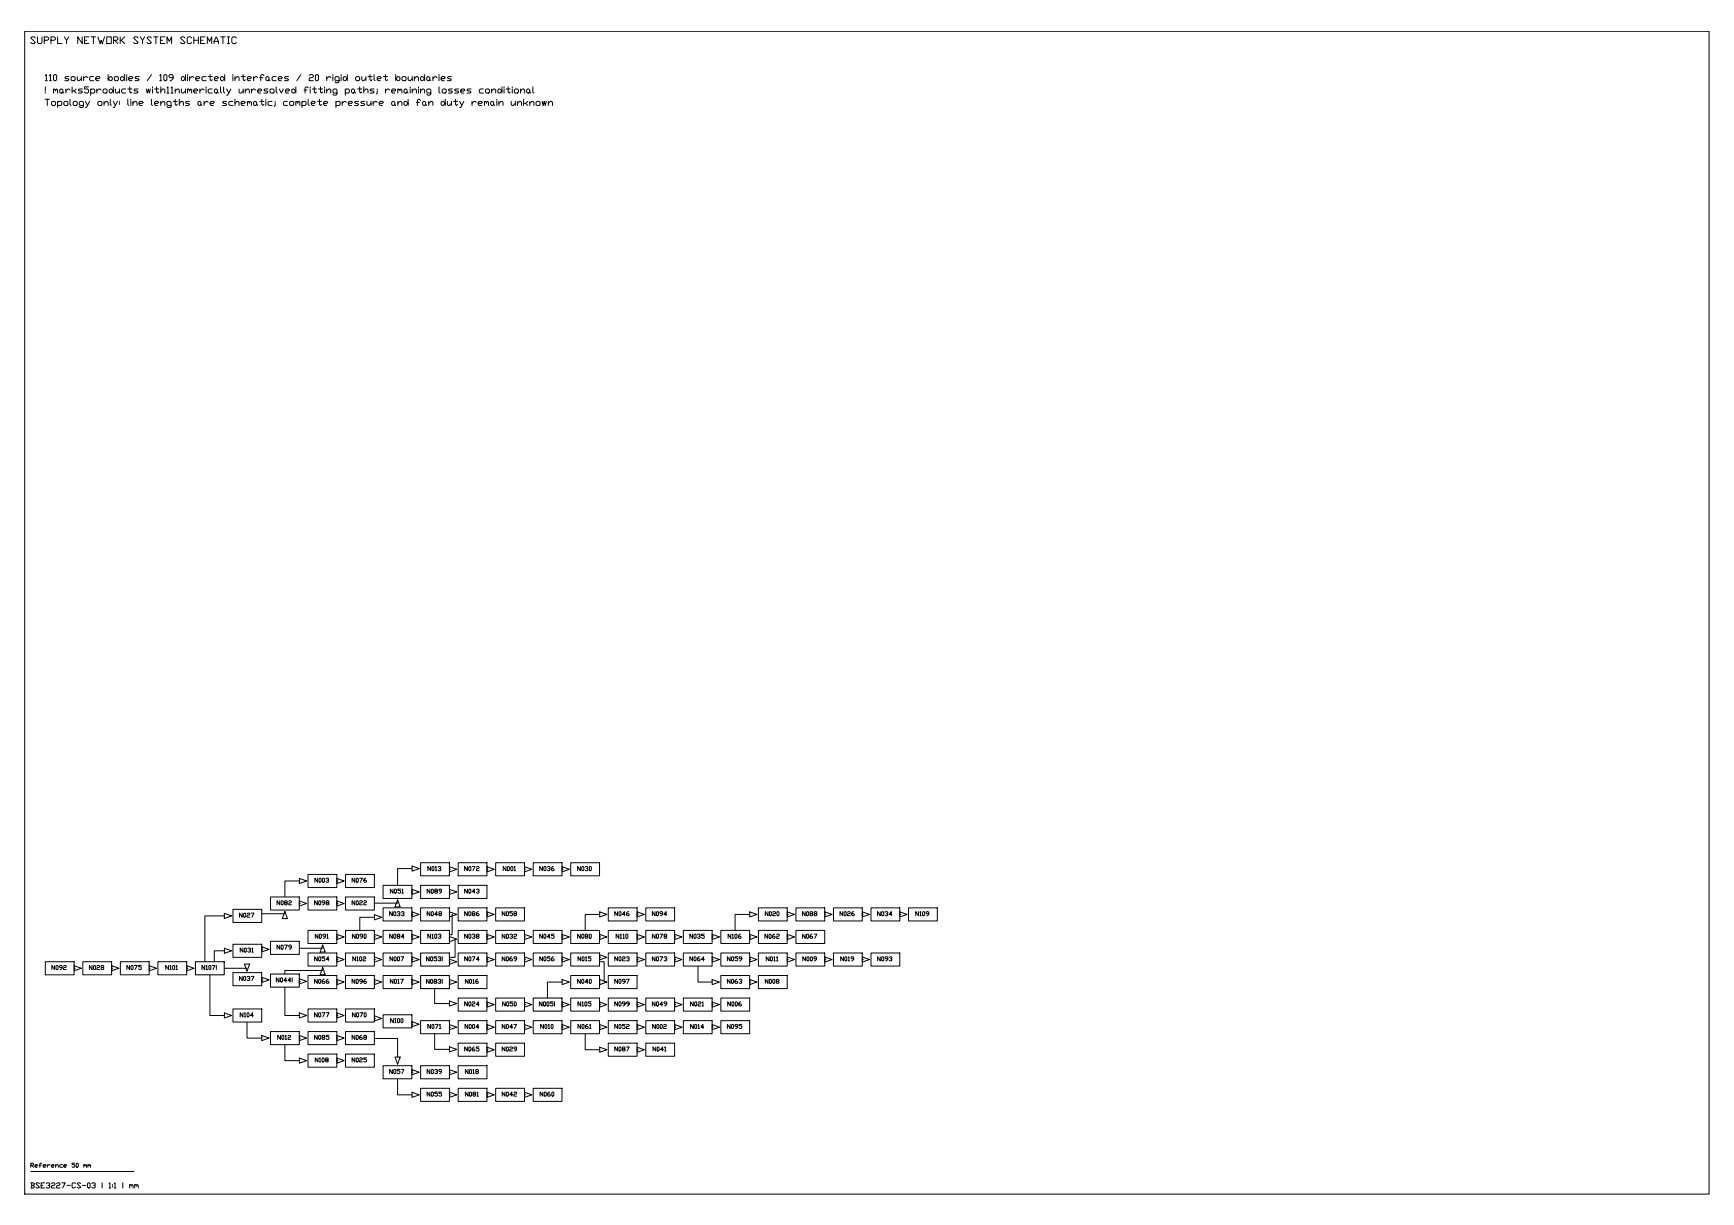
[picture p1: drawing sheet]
<svg xmlns="http://www.w3.org/2000/svg" width="841mm" height="594mm" viewBox="0 0 841 594" stroke-linecap="round" stroke-linejoin="round" font-family="sans-serif">
<!-- layer: TOPOLOGY -->
<g fill="none" stroke="#000" stroke-width=".49">
<path d="M204 418h14v7h-14zM222 418h14v7h-14zM240 418h14v7h-14zM259 418h14v7h-14zM277 418h14v7h-14zM131 435h14v6h-14zM145 437l4 1-4 1zM145 427h-5a1.1 1.1 0 0 0-2 0 1.1 1.1 0 0 0 0 2v6M145 426l4 1-4 1zM145 438h1M149 424h14v6h-14zM149 435h14v6h-14z"/>
<path d="M163 437l4 1-4 1zM163 426l4 1-4 1zM163 438h1M163 427h1M168 435h14v6h-14zM168 424h14v6h-14zM186 429h14v7h-14zM193 438h-11M193 436l1 4h-2zM200 431l3 2-3 1zM200 421h-7v8M200 420l3 1-3 1z"/>
<path d="M200 433h.1M204 429h14v7h-14zM218 420l4 2-4 1zM218 431l4 2-4 1zM218 422h.1M218 433h.1M222 429h14v7h-14zM236 420l4 2-4 1zM236 422h1M254 420l4 2-4 1zM254 422h1M273 420l3 2-3 1z"/>
<path d="M273 422h.1M109 444h-10v22M109 443l3 1-3 1zM109 460l3 1-3 1zM113 441h14v6h-14zM113 458h14v6h-14zM127 459l4 1-4 2zM131 456h14v7h-14zM138 443h-11M138 442l1 3h-2zM149 451h14v7h-14zM157 460h-12"/>
<path d="M157 458l1 4h-3zM163 453l4 1-4 2zM163 454h1M168 451h14v7h-14zM182 445h-8v6M182 444l3 1-3 1zM182 453l3 1-3 2zM182 454h.1M186 440h14v7h-14zM186 451h14v7h-14zM200 442l3 1-3 2zM200 453l3 1-3 2z"/>
<path d="M200 443h.1M200 454h.1M204 440h14v7h-14zM204 451h14v7h-14zM218 454l3 1-3 2zM218 442l4 1-4 2zM220 443l-1 10h-1M221 455v8a.9 .9 0 0 1 0 1 .9 .9 0 0 1-1 0h-2M222 451h14v7h-14zM222 440h14v7h-14zM236 442l4 1-4 2zM236 453l4 1-4 2z"/>
<path d="M236 443h1M236 454h1M240 451h14v7h-14zM240 440h14v7h-14zM254 453l4 1-4 2zM254 454h1M259 451h14v7h-14zM273 453l3 1-3 2zM273 454h.1M277 451h14v7h-14zM291 453l3 1-3 2zM291 454h.1"/>
<path d="M291 443h-7v8M291 442l3 1-3 2zM295 440h14v7h-14zM295 451h14v7h-14zM309 453l4 1-4 2zM309 442l4 1-4 2zM309 454h.1M309 443h.1M313 451h14v7h-14zM313 440h14v7h-14zM327 453l4 1-4 2zM327 454h1"/>
<path d="M331 451h14v7h-14zM345 453l4 1-4 2zM345 454h1M350 451h14v7h-14zM364 443h-6a1.1 1.1 0 0 0-1 0 1.1 1.1 0 0 0 0 2v6M364 442l3 1-3 2zM364 453l3 1-3 2zM364 454h.1M368 440h14v7h-14zM368 451h14v7h-14zM382 442l3 1-3 2zM382 453l3 1-3 2z"/>
<path d="M382 443h.1M382 454h.1M386 451h14v7h-14zM386 440h14v7h-14zM400 442l4 1-4 2zM400 443h1M404 440h14v7h-14zM418 442l4 1-4 2zM418 443h1M422 440h14v7h-14zM436 442l4 1-4 2zM436 443h1"/>
<path d="M441 440h14v7h-14zM22 466h14v7h-14zM36 468l3 2-3 1zM36 470h.1M40 466h14v7h-14zM54 468l4 2-4 1zM54 470h1M58 466h14v7h-14zM72 468l4 2-4 1zM72 470h1M77 466h14v7h-14zM91 468l3 2-3 1z"/>
<path d="M91 470h.1M102 473v18a1.2 1.2 0 0 0 0 1 1.2 1.2 0 0 0 1 0h6M109 461h-5v5M109 470h11M113 472h14v6h-14zM119 468h2l-1 3zM127 474l4 1-4 1zM127 460h.1M127 475h.1M138 479v10a2.8 2.8 0 0 0 1 3h6M145 475l4 1-4 1zM145 476h1"/>
<path d="M149 462h14v7h-14zM149 473h14v6h-14zM157 470l-17 1a1.2 1.2 0 0 0-2 0 1.2 1.2 0 0 0 0 1M157 469l1 4h-3zM163 464l4 1-4 2zM163 475l4 1-4 1zM163 465h1M163 476h1M168 473h14v6h-14zM168 462h14v7h-14zM182 464l3 1-3 2zM182 475l3 1-3 1z"/>
<path d="M182 465h.1M182 476h.1M186 462h14v7h-14zM186 473h14v6h-14zM200 475l3 1-3 1zM200 464l3 1-3 2zM200 476h.1M200 465h.1M211 480v5a1.1 1.1 0 0 0 0 2 1.1 1.1 0 0 0 1 0h6M218 465l4 1-4 2zM218 475l4 1-4 1zM218 466h.1"/>
<path d="M218 476h.1M222 473h14v6h-14zM222 462h14v7h-14zM236 464l4 1-4 2zM236 465h1M240 462h14v7h-14zM254 464l4 1-4 2zM254 465h1M259 462h14v7h-14zM273 464l3 1-3 2zM273 476h-6a1.1 1.1 0 0 0-1 0 1.1 1.1 0 0 0 0 2v6M273 475l3 1-3 1z"/>
<path d="M273 465h.1M277 462h14v7h-14zM277 473h14v6h-14zM291 463l3 1-3 2zM291 464h.1M291 466h2v10M291 475l3 1-3 1zM295 462h14v7h-14zM295 473h14v6h-14zM309 464l4 1-4 2zM309 465h.1M313 462h14v7h-14z"/>
<path d="M327 464l4 1-4 2zM327 465h1M331 462h14v7h-14zM339 469v6a1.1 1.1 0 0 0 0 1 1.1 1.1 0 0 0 1 0h5M345 475l4 1-4 1zM345 464l4 1-4 2zM345 465h1M350 462h14v7h-14zM350 473h14v6h-14zM364 464l3 1-3 2zM364 475l3 1-3 1zM364 465h.1"/>
<path d="M364 476h.1M368 473h14v6h-14zM368 462h14v7h-14zM382 464l3 1-3 2zM382 465h.1M386 462h14v7h-14zM400 464l4 1-4 2zM400 465h1M404 462h14v7h-14zM418 464l4 1-4 2zM418 465h1M422 462h14v7h-14z"/>
<path d="M109 491l3 1-3 2zM113 489h14v7h-14zM120 496v7h7M145 491l4 1-4 2zM149 489h14v7h-14zM163 491l4 1-4 2zM163 492h1M168 489h14v7h-14zM182 493l3 1-3 1zM182 494h.1M186 492h14v6h-14zM200 495l3 2-3 1z"/>
<path d="M200 497h.1M204 495h14v6h-14zM218 485l3 2-3 1zM218 497l4 1-4 1zM218 498h.1M222 495h14v6h-14zM222 484h14v6h-14zM236 486l4 1-4 1zM236 497l4 1-4 1zM236 487h1M236 498h1M240 495h14v6h-14z"/>
<path d="M240 484h14v6h-14zM254 497l4 1-4 1zM254 486l4 1-4 1zM254 498h1M254 487h1M259 495h14v6h-14zM273 486l3 1-3 1zM273 497l3 1-3 1zM273 487h.1M273 498h.1M277 495h14v6h-14zM277 484h14v6h-14z"/>
<path d="M291 497l3 1-3 1zM291 486l3 1-3 1zM291 498h.1M291 487h.1M295 495h14v6h-14zM295 484h14v6h-14zM309 486l4 1-4 1zM309 497l4 1-4 1zM309 487h.1M309 498h.1M313 495h14v6h-14zM313 484h14v6h-14z"/>
<path d="M327 497l4 1-4 1zM327 486l4 1-4 1zM327 498h1M327 487h1M331 495h14v6h-14zM331 484h14v6h-14zM345 497l4 1-4 1zM345 486l4 1-4 1zM345 498h1M345 487h1M350 484h14v6h-14zM350 495h14v6h-14z"/>
<path d="M127 502l3 1-3 2zM131 500h14v7h-14zM138 507v6a1.1 1.1 0 0 0 0 1 1.1 1.1 0 0 0 2 0h5M145 502l4 1-4 2zM145 513l4 1-4 2zM145 503h1M149 500h14v7h-14zM149 511h14v7h-14zM163 502l4 1-4 2zM163 513l4 1-4 2zM163 503h1M163 514h1"/>
<path d="M168 511h14v7h-14zM168 500h14v7h-14zM182 504h9a1.2 1.2 0 0 1 2 0 1.2 1.2 0 0 1 0 1v8M186 517h14v6h-14zM192 513h2l-1 3zM200 519l3 1-3 1zM200 520h.1M204 517h14v6h-14zM211 501v8h7M218 508l3 1-3 1zM218 519l4 1-4 1zM218 520h.1"/>
<path d="M222 517h14v6h-14zM222 506h14v6h-14zM236 508l4 1-4 1zM236 509h1M240 506h14v6h-14zM284 501v8h7M291 508l3 1-3 1zM295 506h14v6h-14zM309 508l4 1-4 1zM309 509h.1M313 506h14v6h-14zM193 523v8h7"/>
<path d="M200 530l3 1-3 1zM204 528h14v6h-14zM218 530l4 1-4 1zM218 531h.1M222 528h14v6h-14zM236 530l4 1-4 1zM236 531h1M240 528h14v6h-14zM254 530l4 1-4 1zM254 531h1M259 528h14v6h-14z"/>
</g>
<!-- layer: GAPS -->
<path d="M95 466h14v7h-14zM131 472h14v7h-14zM204 462h14v7h-14zM204 473h14v6h-14zM259 484h14v6h-14z" fill="none" stroke="#000" stroke-width=".51"/>
<!-- layer: NOTES -->
<g fill="none" stroke="#000" stroke-width=".49">
<path d="M22 42v2M22 45h.1M26 44v-1l1 1M26 43v2M27 44v-1l1 1v1M29 44l1-1v2h-1zM30 45h1M32 43v2M34 44l-1-1-1 1M35 42v3M36 44l1 1M37 43l-1 1h-1"/>
<path d="M40 43h-2v1l2 1h-2M43 42h-2v1h1l1 2h-1h-1M44 44v-1l2 1-1 1h-1M44 43v3M47 43v2M49 44l-1-1-1 1M50 44l1-1 1 2h-2zM53 44l1-1 1 1-2 1zM55 42v3M56 43v2l2-1M58 43v2M61 43l-2 1v1h2"/>
<path d="M63 42v3h1M67 43h-2v1l2 1h-2M71 43v2l1-2v2l1-2M74 43v2M76 42v3h1M78 44l1-1 1 2M78 42v3M81 43v-1v3M83 43v-1v3M85 44l1-1 1 2M85 43v2M88 43v2l2-1"/>
<path d="M90 43v2M91 44v-1l1 1M91 43v2M92 44v-1l1 1v1M94 44h1h1l-1-1-1 1v1h1M97 43v2M99 44l-1-1-1 1M100 43v2M103 43l-2 1v1h2M104 44v-1l1 1v1h-1zM105 45h1M107 42v3"/>
<path d="M108 42v3h1M110 43l1 2M112 43l-2 3M116 43v2l2-1M118 43v2M119 44l1-1 1 2M119 43v2M122 43v2M124 44l-1-1-1 1M125 44h1h1l-1-1-1 1v1h1M130 43h-2v1l2 1h-2M131 44l1-1 1 2h-2z"/>
<path d="M134 42v3M135 43l1 2 1-2M138 44h2v-1l-2 1 1 1h1M142 43l1 1-1 1h-1zM143 42v3M149 43v-1l-1 1v2M150 43v2M152 42v3h1M155 42v3h1M157 43v2M158 44l2-1v2M158 43v2"/>
<path d="M163 45h-2l1-2 1 1v2h-2M167 44l1-1 1 1v1h-2M167 43v3M171 43l1 1-1 1h-1zM172 45h.1M174 42v3h1M176 44l2-1v2M176 42v3M181 43l-2 1h2v1h-2M183 44l-1 2M187 43v2M189 44l-1-1-1 1"/>
<path d="M190 44h1h1l-1-1-1 1v1h1M193 44v-1l1 1M193 43v2M194 44v-1l1 1v1M196 44v-1l1 1v1h-1zM197 45h1M199 43v2M200 44l1-1 1 2M200 43v2M203 43v2M204 44l1-1 1 2M204 43v2"/>
<path d="M209 45h-2v-2l2 1v2h-1h-1M213 42v3M214 44l2-1v2h-1zM219 43l-2 1 2 1h-2M222 43h-1l-1 1h1l1 1h-2M223 44h2v-1l-2 1 1 1h1M228 43h-1l-1 1 2 1h-2M234 43l-2 1 1 1h1M235 44l2-1v2h-1zM238 44l2-1v2M238 43v2M241 44l1-1 1 1-1 1z"/>
<path d="M243 42v3M244 42v1M244 43v2M245 43h2M246 42v3h1M248 42v1M248 43v2M250 43l1 1v1h-2zM252 44l2-1v2M252 43v2M255 44l1-1 1 2h-1zM257 45h.1"/>
<path d="M258 42v3h1"/>
</g>
<!-- layer: BSA_DOC_FRAME -->
<path d="M12 15h817v564h-817z" fill="none" stroke="#000" stroke-width=".49"/>
<!-- layer: BSA_DOC_REFERENCE -->
<path d="M15 568h50" fill="none" stroke="#000" stroke-width=".49"/>
<g font-size="7.5">
<text x="21" y="41">110 source bodies / 109 directed interfaces / 20 rigid outlet boundaries</text>
<text x="21" y="53">Topology only: line lengths are schematic; complete pressure and fan duty remain unknown</text>
</g>
<text font-size="6.6" x="14" y="22">SUPPLY NETWORK SYSTEM SCHEMATIC</text>
<text font-size="5.7" x="14" y="577">BSE3227-CS-03 | 1:1 | mm</text>
<g font-size="4.9">
<text x="206" y="423">N013</text>
<text x="224" y="423">N072</text>
<text x="243" y="423">N001</text>
<text x="261" y="423">N036</text>
<text x="279" y="423">N030</text>
<text x="151" y="429">N003</text>
<text x="170" y="429">N076</text>
<text x="188" y="434">N051</text>
<text x="206" y="434">N089</text>
<text x="224" y="434">N043</text>
<text x="133" y="440">N082</text>
<text x="151" y="440">N098</text>
<text x="170" y="440">N022</text>
<text x="115" y="446">N027</text>
<text x="188" y="445">N033</text>
<text x="206" y="445">N048</text>
<text x="224" y="445">N086</text>
<text x="242" y="445">N058</text>
<text x="297" y="445">N046</text>
<text x="315" y="445">N094</text>
<text x="370" y="445">N020</text>
<text x="388" y="445">N088</text>
<text x="406" y="445">N026</text>
<text x="424" y="445">N034</text>
<text x="443" y="445">N109</text>
<text x="133" y="461">N079</text>
<text x="152" y="456">N091</text>
<text x="170" y="456">N090</text>
<text x="188" y="456">N084</text>
<text x="206" y="456">N103</text>
<text x="224" y="456">N038</text>
<text x="242" y="456">N032</text>
<text x="261" y="456">N045</text>
<text x="279" y="456">N080</text>
<text x="298" y="456">N110</text>
<text x="315" y="456">N078</text>
<text x="333" y="456">N035</text>
<text x="352" y="456">N106</text>
<text x="370" y="456">N062</text>
<text x="388" y="456">N067</text>
<text x="115" y="463">N031</text>
<text x="151" y="467">N054</text>
<text x="170" y="467">N102</text>
<text x="188" y="467">N007</text>
<text x="206" y="467">N053!</text>
<text x="224" y="467">N074</text>
<text x="242" y="467">N069</text>
<text x="261" y="467">N056</text>
<text x="279" y="467">N015</text>
<text x="297" y="467">N023</text>
<text x="315" y="467">N073</text>
<text x="333" y="467">N064</text>
<text x="352" y="467">N059</text>
<text x="370" y="467">N011</text>
<text x="388" y="467">N009</text>
<text x="406" y="467">N019</text>
<text x="424" y="467">N093</text>
<text x="24" y="471">N092</text>
<text x="42" y="471">N028</text>
<text x="60" y="471">N075</text>
<text x="79" y="471">N101</text>
<text x="97" y="471">N107!</text>
<text x="115" y="477">N037</text>
<text x="133" y="477">N044!</text>
<text x="151" y="478">N066</text>
<text x="170" y="478">N096</text>
<text x="188" y="478">N017</text>
<text x="206" y="478">N083!</text>
<text x="224" y="478">N016</text>
<text x="279" y="478">N040</text>
<text x="297" y="478">N097</text>
<text x="352" y="478">N063</text>
<text x="370" y="478">N008</text>
<text x="224" y="489">N024</text>
<text x="242" y="489">N050</text>
<text x="260" y="489">N005!</text>
<text x="279" y="489">N105</text>
<text x="297" y="489">N099</text>
<text x="315" y="489">N049</text>
<text x="334" y="489">N021</text>
<text x="352" y="489">N006</text>
<text x="115" y="494">N104</text>
<text x="151" y="494">N077</text>
<text x="170" y="494">N070</text>
<text x="188" y="497">N100</text>
<text x="206" y="500">N071</text>
<text x="224" y="500">N004</text>
<text x="242" y="500">N047</text>
<text x="261" y="500">N010</text>
<text x="279" y="500">N061</text>
<text x="297" y="500">N052</text>
<text x="315" y="500">N002</text>
<text x="334" y="500">N014</text>
<text x="352" y="500">N095</text>
<text x="133" y="505">N012</text>
<text x="151" y="505">N085</text>
<text x="170" y="505">N068</text>
<text x="224" y="511">N065</text>
<text x="242" y="511">N029</text>
<text x="297" y="511">N087</text>
<text x="315" y="511">N041</text>
<text x="152" y="516">N108</text>
<text x="170" y="516">N025</text>
<text x="188" y="522">N057</text>
<text x="206" y="522">N039</text>
<text x="224" y="522">N018</text>
<text x="206" y="533">N055</text>
<text x="224" y="533">N081</text>
<text x="242" y="533">N042</text>
<text x="261" y="533">N060</text>
<text x="14" y="567">Reference 50 mm</text>
</g>
</svg>
